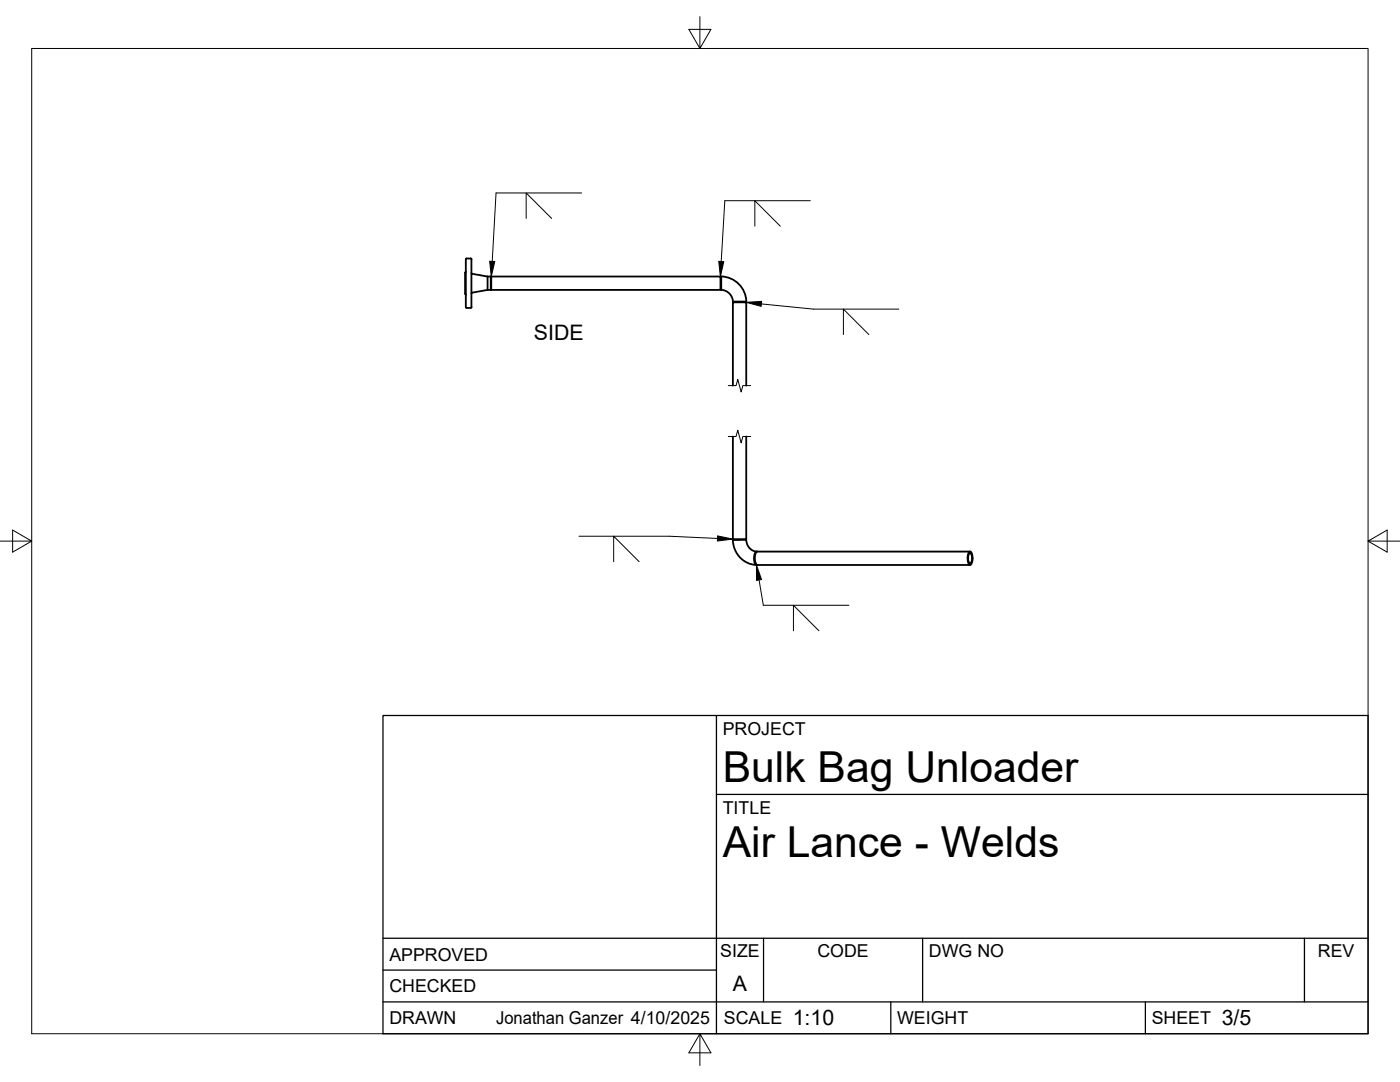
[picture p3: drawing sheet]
<svg xmlns="http://www.w3.org/2000/svg" width="279mm" height="216mm" viewBox="0 0 279 216" stroke-linecap="round" stroke-linejoin="round" font-family="sans-serif">
<!-- layer: Visible -->
<g fill="none" stroke="#000" stroke-width=".36">
<path d="M92.8 54.4v4.3M92.8 58.7l.2 .1M93 54.2l-.2 .2M93.1 51.6h.8M93.1 51.6l-.1 .1v9.6M93.9 51.6a2.09 2.09 0 0 1 .2 1.5v8.2M94.1 54.5l.1 .1 3.1 .6M97.3 55.2v2.6M97.3 57.8l-3.1 .6-.1 .1M97.3 57.8h.6M97.3 55.2h.6M97.9 55.2v2.6"/>
<path d="M97.9 55.2l.1 .1M98 55.2h45.8v2.6h-45.8zM98 57.7l-.1 .1M143.8 57.7l.1 .1M143.9 55.2v2.6M143.9 55.2l-.1 .1M143.9 57.8a2.49 2.49 0 0 1 2.4 2.4M144 55.2a5.2 5.2 0 0 1 4.9 5M93 61.3l.1 .1h.8l.2-.1M146.3 76.9v-16.6h2.6v16.6M148.9 60.2h-2.7l.2 .1M148.9 60.2l-.1 .1"/>
<path d="M146.3 87.1v20.5h2.6v-20.5M146.4 107.6a3.1 3.1 0 0 0 .2 2l.7 1.1 1 1.1 1.3 .7 1.4 .2M148.8 107.6l.1 .1a2.34 2.34 0 0 0 2.1 2.4M148.9 107.7h-2.6M151 112.7h.1M151.1 110.1l-.4 .2-.2 1.1 .1 .9 .4 .4M193.4 110.2l.2-.2a2.06 2.06 0 0 1 0 2.7 2.12 2.12 0 0 1-.2-2.5zM193.4 110.4l.2-.1a1.6 1.6 0 0 1 0 2.1 1.64 1.64 0 0 1-.2-2zM193.6 110.1l-42.5-.1a2.06 2.06 0 0 0 0 2.7h42.5"/>
</g>
<!-- layer: Border -->
<path d="M6.3 9.7h266.7v196.6h-266.7zM139.7 3.3v6.4l2.2-3.8h-4.4l2.2 3.8M0 108h6.3l-3.8-2.2v4.4l3.8-2.2M273 108l3.8 2.2v-4.4l-3.8 2.2h6.4M139.7 206.3l-2.2 3.8h4.4l-2.2-3.8v6.3" fill="none" stroke="#000" stroke-width=".2"/>
<!-- layer: Titleblock -->
<path d="M76.4 142.8h196.6v63.5h-196.6zM143 158.5h130M143 142.8v63.5M76.4 199.9h196.6M76.4 193.6h66.6M76.4 187.2h196.6M152.4 187.2v12.7M177.8 199.9v6.4M184.1 187.2v12.7M228.6 199.9v6.4M260.3 187.2v12.7" fill="none" stroke="#000" stroke-width=".25"/>
<!-- layer: Break Lines -->
<path d="M145.4 76.9h1.5l.3-1.2 .7 2.5 .4-1.3h1.5M145.4 87.1h1.5l.3-1.3 .7 2.6 .4-1.3h1.5" fill="none" stroke="#000" stroke-width=".2"/>
<path d="M116.1 38.5h-17.1l-.8 13.7M105 43.6v-5.1l5.1 5.1M150.6 45.1v-5.1l5.1 5.1M161.7 40h-17l-.8 12.2M151.9 60.6l10.4 1.1h17.1M168.3 66.8v-5.1l5.1 5.1M115.5 107h18l9.7 .4M122.5 112.1v-5.1l5.1 5.1M151.5 115.7l.8 5.1h17.1M158.3 125.9v-5.1l5.1 5.1" fill="none" stroke="#000" stroke-width=".2"/>
<path d="M97.7 52.1l1 .1-.7 3zM143.4 52.2h1l-.6 3zM148.9 60.3l3.1-.2-.1 1zM143.2 106.9l3 .7-3 .4zM151 112.7l1 2.9-1 .2z" fill="#000" stroke="#000" stroke-width=".2"/>
<g font-size="8.5">
<text x="144.3" y="156">Bulk Bag Unloader</text>
<text x="144.3" y="171">Air Lance - Welds</text>
</g>
<g font-size="4.3">
<text x="106.6" y="67.8">SIDE</text>
<text x="146.3" y="197.7">A</text>
<text x="158.2" y="204.6">1:10</text>
<text x="243.8" y="204.6">3/5</text>
</g>
<g font-size="3.5">
<text x="144.3" y="146.6">PROJECT</text>
<text x="144.3" y="162.3">TITLE</text>
<text x="77.7" y="191.7">APPROVED</text>
<text x="143.7" y="191">SIZE</text>
<text x="163.1" y="191">CODE</text>
<text x="185.4" y="191">DWG NO</text>
<text x="263" y="191">REV</text>
<text x="77.7" y="198">CHECKED</text>
<text x="77.7" y="204.4">DRAWN</text>
<text x="99" y="204.4">Jonathan Ganzer 4/10/2025</text>
<text x="144.5" y="204.4">SCALE</text>
<text x="179" y="204.4">WEIGHT</text>
<text x="229.8" y="204.4">SHEET</text>
</g>
</svg>
